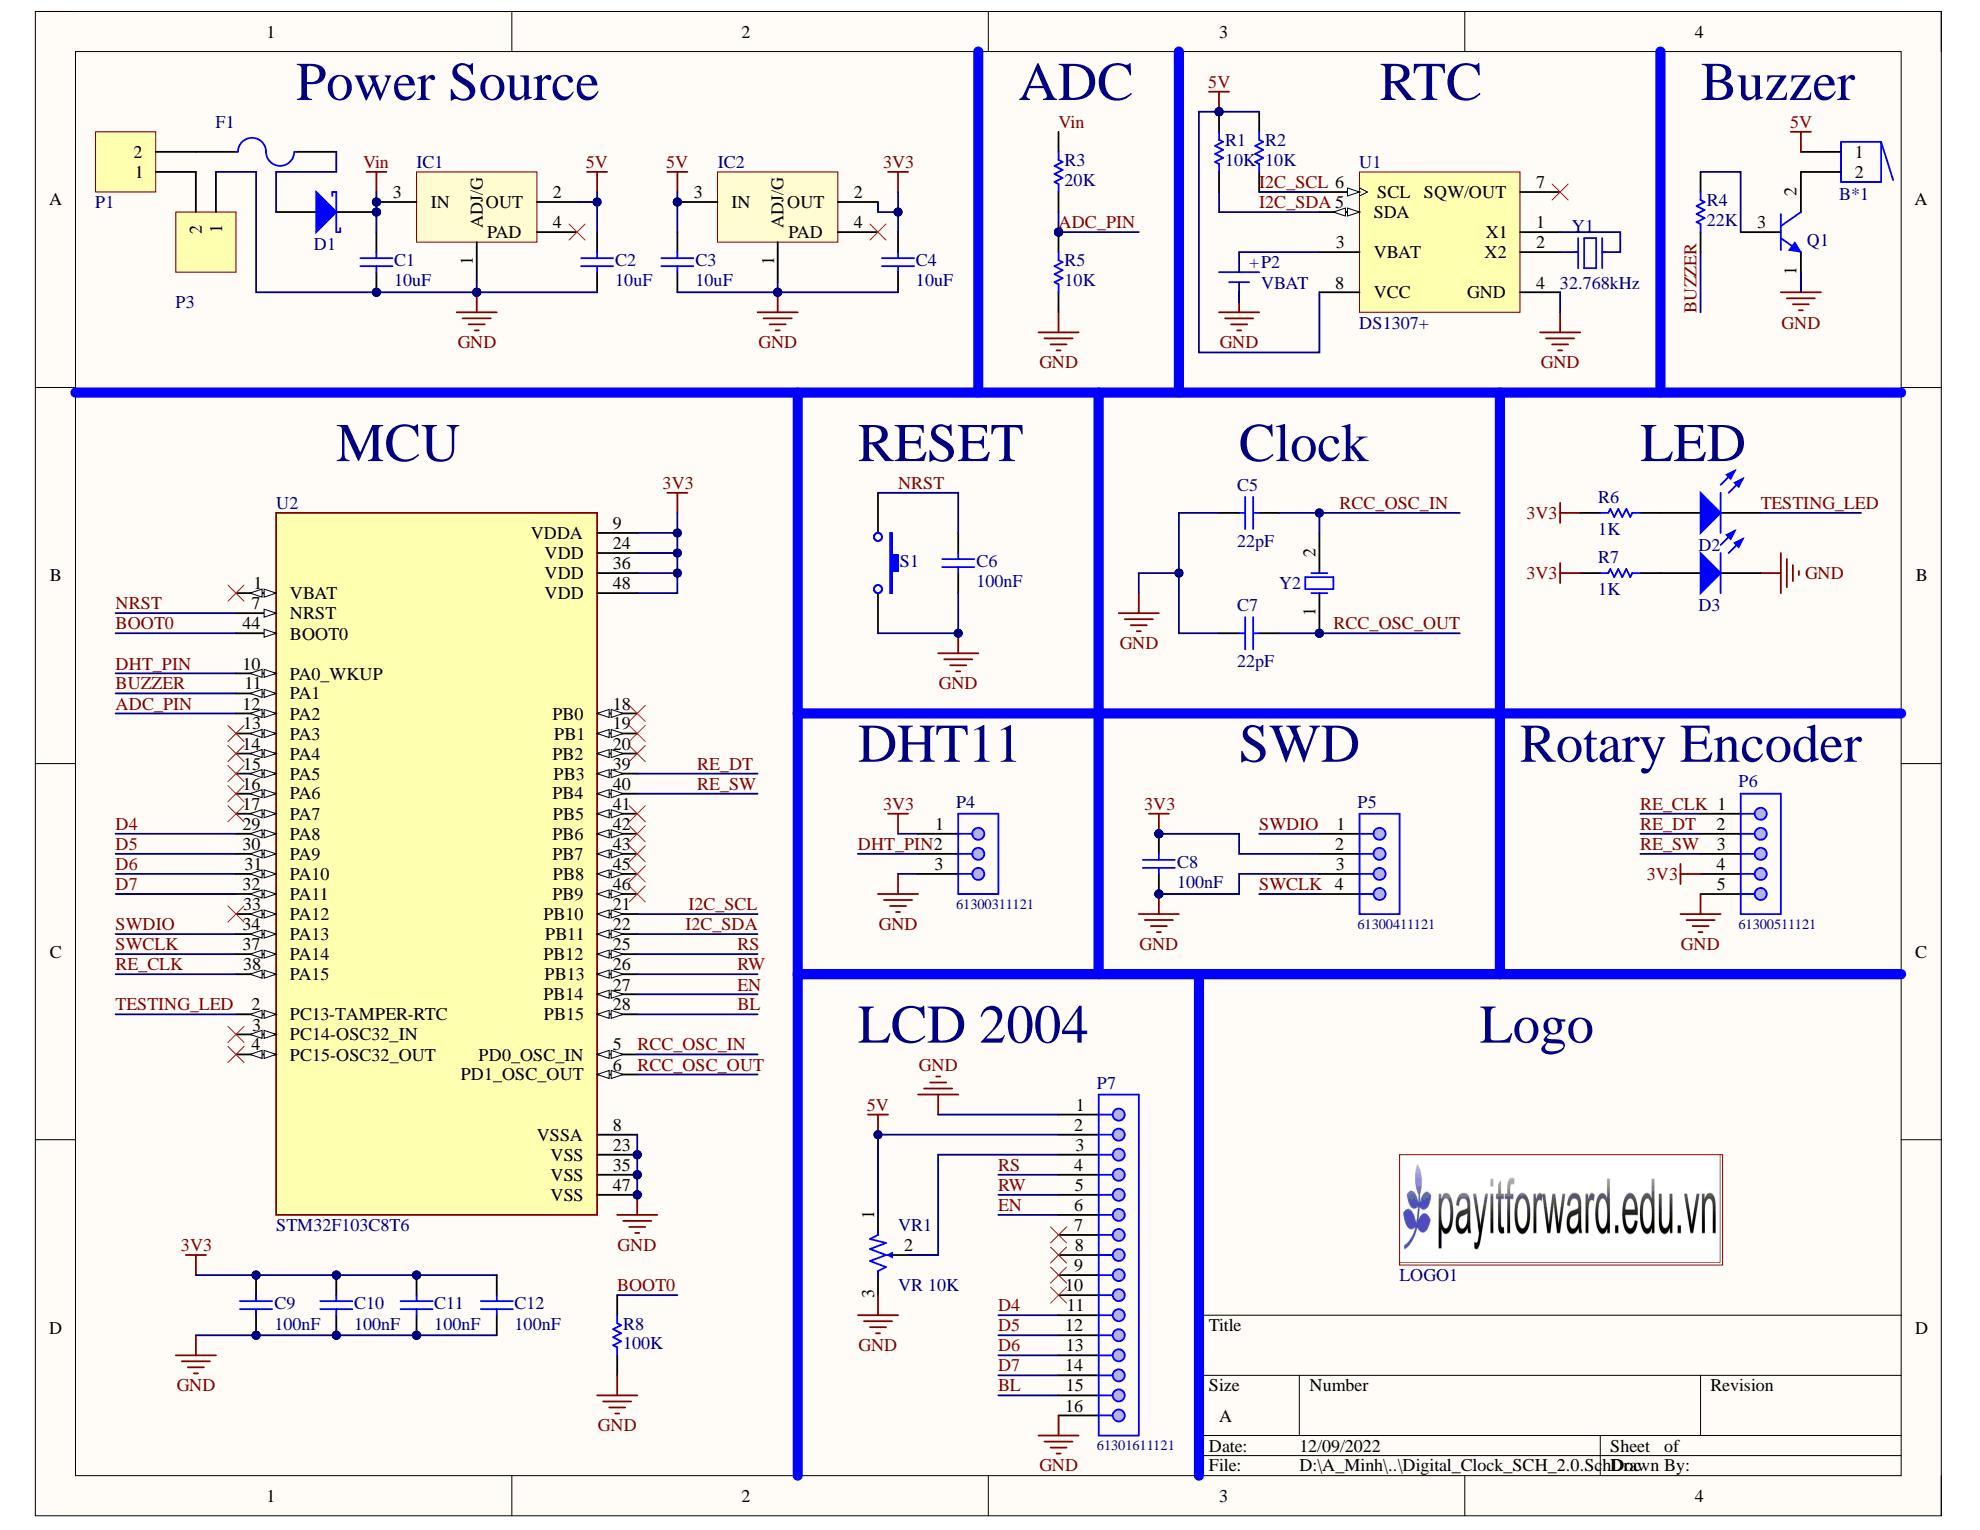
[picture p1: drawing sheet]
# Altium project Digital_Clock.PrjPcb
1 sheet, 42 parts. Net scope: global (net labels, ports and power ports of the same name join across sheets).
Board file: Digital_Clock_PCB_3.0.PcbDoc

## Sheet Digital_Clock_SCH_2.0.SchDoc
size A; SheetNumber: 1; SheetTotal: 3

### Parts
B*1  Buzzer  [BUZZER]  (value not drawn)
C1  value 10uF  [CAP-SM-0805]  (hidden comment: Cap Non-Pol SMD)
C2  value 10uF  [CAP-SM-0805]  (hidden comment: Cap Non-Pol SMD)
C3  value 10uF  [CAP-SM-0805]  (hidden comment: Cap Non-Pol SMD)
C4  value 10uF  [CAP-SM-0805]  (hidden comment: Cap Non-Pol SMD)
C5  value 22pF  [CAP-SM-0603]  (hidden comment: Cap Non-Pol SMD)
C6  value 100nF  [CAP-SM-0603]  (hidden comment: Cap Non-Pol SMD)
C7  value 22pF  [CAP-SM-0603]  (hidden comment: Cap Non-Pol SMD)
C8  value 100nF  [CAP-SM-0603]  (hidden comment: Cap Non-Pol SMD)
C9  value 100nF  [CAP-SM-0603]  (hidden comment: Cap Non-Pol SMD)
C10  value 100nF  [CAP-SM-0603]  (hidden comment: Cap Non-Pol SMD)
C11  value 100nF  [CAP-SM-0603]  (hidden comment: Cap Non-Pol SMD)
C12  value 100nF  [CAP-SM-0603]  (hidden comment: Cap Non-Pol SMD)
D1  D Schottky  [SS34]  (value not drawn)
D2  LED SMD  [LED_0805_Blue]  (value not drawn)
D3  LED SMD  [LED_0805_Blue]  (value not drawn)
F1  Fuse  [FUSE SMD]  (value not drawn)
IC1  LM1117  [SOT223-4N]  (value not drawn)
IC2  LM1117  [SOT223-4N]  (value not drawn)
LOGO1  LOGO PIF  [PIF LOGO BIG SSTOP]  (value not drawn)
P1  Domino 2  [DOMINO SMALL 2]  (value not drawn)
P2  VBAT  [VBAT CR2030]
P3  Domino 2  [DOMINO SMALL 2]  (value not drawn)
P4  61300311121  [61300311121]
P5  61300411121  [61300411121]
P6  61300511121  [61300511121]
P7  61301611121  [61301611121]
Q1  C1815  [SOT23B]  (value not drawn)
R1  value 10K  [RES-SM-0603]  (hidden comment: RESISTOR SMD)
R2  value 10K  [RES-SM-0603]  (hidden comment: RESISTOR SMD)
R3  value 20K  [RES-SM-0603]  (hidden comment: RESISTOR SMD)
R4  value 22K  [RES-SM-0603]  (hidden comment: RESISTOR SMD)
R5  value 10K  [RES-SM-0603]  (hidden comment: RESISTOR SMD)
R6  value 1K  [RES-SM-0603]  (hidden comment: RESISTOR SMD)
R7  value 1K  [RES-SM-0603]  (hidden comment: RESISTOR SMD)
R8  value 100K  [RES-SM-0603]  (hidden comment: RESISTOR SMD)
S1  Tact SW - 2Pin  [SW-SMD]  (value not drawn)
U1  DS1307+  [MAXM-P8-1]
U2  STM32F103C8T6  [QFP50P900X900X160-48N]
VR1  value VR 10K  [Varistor 1]  (hidden comment: 10K)
Y1  32.768kHz  [XTAL 32768 3x8]
Y2  XTAL  [XT2]  (value not drawn)

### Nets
3V3: C4.2 C8.2 C9.2 C10.2 C11.2 C12.2 IC2.2(OUT) P4.1 P5.2 P6.4 R6.1 R7.1 U2.9(VDDA) U2.24(VDD) U2.36(VDD) U2.48(VDD)
5V: B*1.1 C2.2 C3.2 IC1.2(OUT) IC2.3(IN) P7.2 R1.2 R2.2 U1.8(VCC) VR1.1
GND: C1.1 C2.1 C3.1 C4.1 C5.1 C6.1 C7.2 C8.1 C9.1 C10.1 C11.1 C12.1 D3.2(K) IC1.1(ADJ/G) IC2.1(ADJ/G) P2.2(+) P3.1 P4.3 P5.3 P6.5 P7.1 P7.16 Q1.1(E) R5.1 R8.1 S1.2 U1.4(GND) U2.8(VSSA) U2.23(VSS) U2.35(VSS) U2.47(VSS) VR1.3
Vin: C1.2 D1.2(K) IC1.3(IN) R3.2
ADC_PIN: R3.1 R5.2 U2.12(PA2)
BL: P7.15 U2.28(PB15)
BOOT0: R8.2 U2.44(BOOT0)
BUZZER: R4.1 U2.11(PA1)
D4: P7.11 U2.29(PA8)
D5: P7.12 U2.30(PA9)
D6: P7.13 U2.31(PA10)
D7: P7.14 U2.32(PA11)
DHT_PIN: P4.2 U2.10(PA0_WKUP)
EN: P7.6 U2.27(PB14)
I2C_SCL: R2.1 U1.6(SCL) U2.21(PB10)
I2C_SDA: R1.1 U1.5(SDA) U2.22(PB11)
NRST: C6.2 S1.1 U2.7(NRST)
RCC_OSC_IN: C5.2 U2.5(PD0_OSC_IN) Y2.2(OSC2)
RCC_OSC_OUT: C7.1 U2.6(PD1_OSC_OUT) Y2.1(OSC1)
RE_CLK: P6.1 U2.38(PA15)
RE_DT: P6.2 U2.39(PB3)
RE_SW: P6.3 U2.40(PB4)
RS: P7.4 U2.25(PB12)
RW: P7.5 U2.26(PB13)
SWCLK: P5.4 U2.37(PA14)
SWDIO: P5.1 U2.34(PA13)
TESTING_LED: D2.2(K) U2.2(PC13-TAMPER-RTC)
NetB*1_2: B*1.2 Q1.2(C)
NetD1_1: D1.1(A) F1.1
NetD2_1: D2.1(A) R6.2
NetD3_1: D3.1(A) R7.2
NetF1_2: F1.2 P1.2
NetP1_1: P1.1 P3.2
NetP2_1: P2.1(+) U1.3(VBAT)
NetP7_3: P7.3 VR1.2
NetQ1_3: Q1.3(B) R4.2
NetU1_1: U1.1(X1) Y1.2
NetU1_2: U1.2(X2) Y1.1

Not connected (* = marked no-connect by the designer): IC1 4(PAD)*; IC2 4(PAD)*; P7 7* 8* 9* 10*; U1 7(SQW/OUT)*; U2 1(VBAT)* 3(PC14-OSC32_IN)* 4(PC15-OSC32_OUT)* 13(PA3)* 14(PA4)* 15(PA5)* 16(PA6)* 17(PA7)* 18(PB0)* 19(PB1)* 20(PB2)* 33(PA12)* 41(PB5)* 42(PB6)* 43(PB7)* 45(PB8)* 46(PB9)*

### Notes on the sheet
- (near F1) Power Source
- (near R3) ADC
- RTC
- (near B*1) Buzzer
- (near U2) MCU
- RESET
- (near C5) Clock
- LED
- (near P4) DHT11
- SWD
- (near P6) Rotary Encoder
- (near P7) LCD 2004
- Logo
